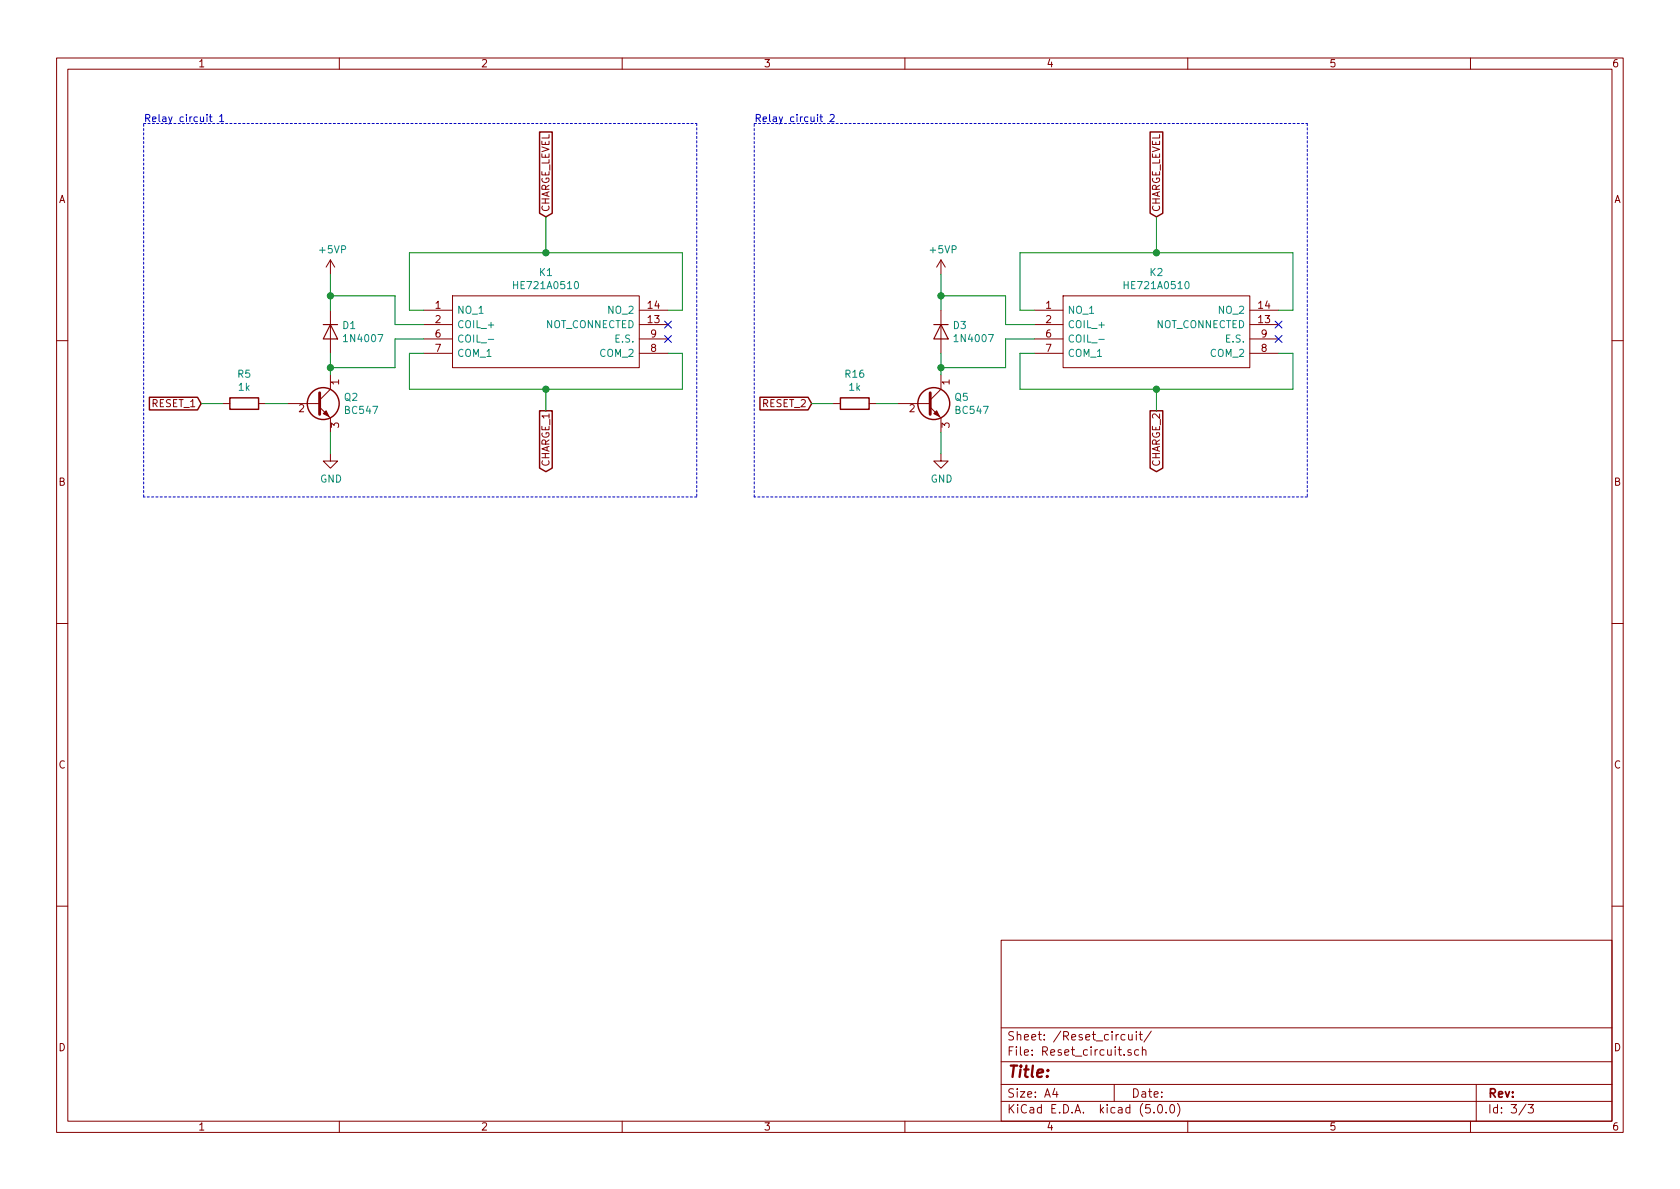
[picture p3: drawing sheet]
<svg xmlns="http://www.w3.org/2000/svg" width="297mm" height="210mm" viewBox="0 0 297 210" stroke-linecap="round" stroke-linejoin="round" font-family="sans-serif">
<g fill="none" stroke="#840000" stroke-width=".18">
<path d="M10 10.3h277v189.9h-277zM12 12.2h273v186.1h-273zM60 10.3v1.9M110 10.3v1.9M160 10.3v1.9M210 10.3v1.9M260 10.3v1.9M58.4 46v2.5M58.4 54.9v7.6M58.4 46l-.7 1.2M58.4 46l.8 1.2M74.9 54.9h5.1"/>
<path d="M74.9 57.4h5.1M74.9 59.9h5.1M80 52.3h33v12.7h-33zM113 54.9h5.1M113 57.4h5.1M113 59.9h5.1M166.4 46v2.5M166.4 54.9v7.6M166.4 46l-.8 1.2M166.4 46l.7 1.2M182.9 54.9h5.1M182.9 57.4h5.1"/>
<path d="M182.9 59.9h5.1M188 52.3h33v12.7h-33zM221 54.9h5.1M221 57.4h5.1M221 59.9h5.1M10 60.2h2M39.4 71.4h1.2M45.7 71.4h1.3M50.8 71.4h5.7M56.5 72l1.9 1.9v2.5M58.4 66.3v2.5l-1.9 1.9M74.9 62.5h5.1"/>
<path d="M113 62.5h5.1M147.3 71.4h1.3M153.7 71.4h1.2M158.7 71.4h5.8M164.5 72l1.9 1.9v2.5M166.4 66.3v2.5l-1.9 1.9M182.9 62.5h5.1M221 62.5h5.1M285 60.2h2M58.4 80.3v1.2h1.3l-1.3 1.3-1.3-1.3h1.3M166.4 80.3v1.2h1.2l-1.2 1.3-1.3-1.3h1.3M10 110.3h2"/>
<path d="M285 110.3h2M10 160.2h2M177 166.3h108v32h-108zM285 160.2h2M60 198.3v1.9M110 198.3v1.9M160 198.3v1.9M177 194.8h108M177 191.8h108M177 187.8h108M177 181.8h108M186.5 192.5l-.4 1h1"/>
<path d="M186.8 193v1M197 191.8v3M198.9 183l-.4-.1-.3 .3 .1 .6h.6M199.5 182.9v.8a.37 .37 0 0 0 .7 .1M200 185.7l-.4-.1-.2 .2 .1 .2 .5 .2v.3h-.6M200.2 182.9v1M200.9 182.4v.2M200.9 182.9v1M201.3 185.7l-.4-.1-.3 .3 .1 .6 .2 .1 .4-.1M201.4 182.9h.6M201.6 182.4v1.3l.4 .2M202 185.7l.2-.1 .3 .1 .1 .9"/>
<path d="M202 185.1v1.5M203.6 182.3l-1.3 2M204 196.7v.1M204.8 195.5l.4-.2a.94 .94 0 0 1 0 1.5 .79 .79 0 0 1-.4-1.3zM206.2 196.7v.1M207 195.4l.3-.1a.94 .94 0 0 1 0 1.5 .82 .82 0 0 1-.3-1.4zM208.2 195.1a1.71 1.71 0 0 1 0 2.3M210 198.3v1.9M260 198.3v1.9M261 191.8v6.5M269.8 195.2l-1.2 2M270.2 195.3h.9l-.5 .6 .4 .1v.7l-.2 .1-.6-.1"/>
</g>
<g fill="none" stroke="#840000" stroke-width=".25">
<path d="M95.4 23.3h2.2v14.4l-1.1 .6-1.1-.6zM203.4 23.3h2.2v14.4l-1.1 .6-1.1-.6zM26.4 70.3h8.5l.7 1.1-.7 1.1h-8.5zM40.6 70.4h5.1v2h-5.1zM95.4 72.6h2.2v10.2l-1.1 .6-1.1-.6zM134.4 70.3h8.5l.6 1.1-.6 1.1h-8.5zM148.6 70.4h5.1v2h-5.1zM203.4 72.6h2.2v10.2l-1.1 .6-1.1-.6z"/>
<circle cx="57.1" cy="71.4" r="2.82"/>
<circle cx="165.1" cy="71.4" r="2.82"/>
</g>
<path d="M56.5 69.5v3.8M164.5 69.5v3.8" fill="none" stroke="#840000" stroke-width=".51"/>
<g fill="#840000" stroke="#840000" stroke-width=".18">
<path d="M57.1 73.1l.6-.5 .5 1.1z"/>
<path d="M165.1 73.1l.5-.5 .5 1.1z"/>
</g>
<path d="M57.1 57.4h2.6M58.4 57.4l1.3 2.5h-2.6zM165.1 57.4h2.5M166.4 57.4l1.2 2.5h-2.5z" fill="none" stroke="#840000" stroke-width=".2"/>
<g fill="none" stroke="#008400" stroke-width=".18">
<path d="M96.5 38.3v6.4M204.5 38.3v6.4M58.4 48.5v6.4M58.4 52.3h11.4v5.1h5.1M74.9 59.9h-5.1v5.1h-11.4M74.9 54.9h-2.5v-10.2h48.2v10.2h-2.5M166.4 52.3h11.4v5.1h5.1M166.4 48.5v6.4M182.9 59.9h-5.1v5.1h-11.4M182.9 54.9h-2.6v-10.2h48.3v10.2h-2.5M35.6 71.4h3.8M47 71.4h3.8"/>
<path d="M58.4 62.5v3.8M58.4 76.4v3.9M74.9 62.5h-2.5v6.3h48.2v-6.3h-2.5M96.5 68.8v3.8M143.5 71.4h3.8M154.9 71.4h3.8M166.4 62.5v3.8M166.4 76.4v3.9M182.9 62.5h-2.6v6.3h48.3v-6.3h-2.5M204.5 68.8v3.8"/>
</g>
<path d="M101.7 49.9l.2-.1a.67 .67 0 0 1 .4 .6 .67 .67 0 0 1-.4 .6l-.4-.4zM209.6 49.9l.2-.1a.67 .67 0 0 1 .5 .6 .67 .67 0 0 1-.5 .6l-.3-.4zM86.3 60h1M194.3 60h.9" fill="none" stroke="#008484" stroke-width=".18"/>
<g fill="#008400" stroke="#008400" stroke-width=".25">
<circle cx="58.4" cy="65" r=".51"/>
<circle cx="58.4" cy="52.3" r=".51"/>
<circle cx="96.5" cy="44.7" r=".51"/>
<circle cx="96.5" cy="68.8" r=".51"/>
<circle cx="166.4" cy="65" r=".51"/>
<circle cx="166.4" cy="52.3" r=".51"/>
<circle cx="204.5" cy="44.7" r=".51"/>
<circle cx="204.5" cy="68.8" r=".51"/>
</g>
<path d="M117.5 56.8l1.2 1.2M117.5 59.3l1.2 1.2M118.7 56.8l-1.2 1.2M118.7 59.3l-1.2 1.2M225.5 56.8l1.2 1.2M225.5 59.3l1.2 1.2M226.7 56.8l-1.2 1.2M226.7 59.3l-1.2 1.2" fill="none" stroke="#000084" stroke-width=".18"/>
<path d="M25.4 21.8h97.8M123.2 21.8v66.1M133.3 21.8h97.8M231.1 21.8v66.1M25.4 87.9v-66.1M123.2 87.9h-97.8M133.3 87.9v-66.1M231.1 87.9h-97.8" fill="none" stroke="#0000c2" stroke-width=".18" stroke-dasharray=".4 .4"/>
<path d="M37 20.7h.5M37.2 20.2v1.1l.3 .2M38.8 20.6l.4-.4v1.3M38.8 21.5h.7M145 20.7h.4M145.1 20.2v1.1l.3 .2M146.8 20.4l.5-.2 .2 .4-.1 .2-.7 .7h.8" fill="none" stroke="#0000c2" stroke-width=".18"/>
<text font-size="2.8" fill="#840000" x="178" y="190.5">Title:</text>
<g font-size="2.1" fill="#840000">
<text x="178" y="184">Sheet: /Reset_circuit/</text>
<text x="178" y="186.7">File: Reset_circuit.sch</text>
<text x="178" y="196.9">KiCad E.D.A. kicad (5.0.0)</text>
<text x="178" y="194.1">Size: A4</text>
<text x="200" y="194.1">Date:</text>
<text x="263" y="194.1">Rev:</text>
<text x="263" y="196.9">Id: 3/3</text>
</g>
<g font-size="1.8" fill="#840000">
<text x="35" y="11.9">1</text>
<text x="85" y="11.9">2</text>
<text x="135" y="11.9">3</text>
<text x="185" y="11.9">4</text>
<text x="235" y="11.9">5</text>
<text x="285" y="11.9">6</text>
<text x="10.4" y="35.9">A</text>
<text x="285.4" y="35.9">A</text>
<text x="97.2" y="37.6" transform="rotate(-90 97.2 37.6)">CHARGE_LEVEL</text>
<text x="205.1" y="37.6" transform="rotate(-90 205.1 37.6)">CHARGE_LEVEL</text>
<text x="77" y="54.6">1</text>
<text x="77" y="57.1">2</text>
<text x="77" y="59.7">6</text>
<text x="114.6" y="57.1">13</text>
<text x="114.6" y="54.6">14</text>
<text x="115.1" y="59.7">9</text>
<text x="184.9" y="54.6">1</text>
<text x="184.9" y="57.1">2</text>
<text x="184.9" y="59.7">6</text>
<text x="222.6" y="57.1">13</text>
<text x="222.6" y="54.6">14</text>
<text x="223" y="59.7">9</text>
<text x="77" y="62.2">7</text>
<text x="115.1" y="62.2">8</text>
<text x="184.9" y="62.2">7</text>
<text x="223" y="62.2">8</text>
<text x="59.9" y="68" transform="rotate(-90 59.9 68)">1</text>
<text x="167.9" y="68" transform="rotate(-90 167.9 68)">1</text>
<text x="26.9" y="72">RESET_1</text>
<text x="52.9" y="72.9">2</text>
<text x="59.9" y="75.7" transform="rotate(-90 59.9 75.7)">3</text>
<text x="134.8" y="72">RESET_2</text>
<text x="160.8" y="72.9">2</text>
<text x="167.9" y="75.7" transform="rotate(-90 167.9 75.7)">3</text>
<text x="97.2" y="82.5" transform="rotate(-90 97.2 82.5)">CHARGE_1</text>
<text x="205.1" y="82.5" transform="rotate(-90 205.1 82.5)">CHARGE_2</text>
<text x="10.4" y="85.9">B</text>
<text x="285.4" y="85.9">B</text>
<text x="10.4" y="135.9">C</text>
<text x="285.4" y="135.9">C</text>
<text x="10.4" y="185.9">D</text>
<text x="285.4" y="185.9">D</text>
<text x="35" y="199.9">1</text>
<text x="85" y="199.9">2</text>
<text x="135" y="199.9">3</text>
<text x="185" y="199.9">4</text>
<text x="235" y="199.9">5</text>
<text x="285" y="199.9">6</text>
</g>
<g font-size="1.8" fill="#0000c2">
<text x="25.4" y="21.6">Relay circuit 1</text>
<text x="133.3" y="21.6">Relay circuit 2</text>
</g>
<g font-size="1.8" fill="#008484">
<text x="56.6" y="44.8">+5VP</text>
<text x="164.6" y="44.8">+5VP</text>
<text x="91.2" y="51.1">HE721A0510</text>
<text x="95.4" y="48.8">K1</text>
<text x="199.2" y="51.1">HE721A0510</text>
<text x="203.4" y="48.8">K2</text>
<text x="60.6" y="58.2">D1</text>
<text x="80.8" y="55.5">NO_1</text>
<text x="80.8" y="58">COIL_+</text>
<text x="96.3" y="58">NOT_CONNECTED</text>
<text x="107.6" y="55.5">NO_2</text>
<text x="168.6" y="58.2">D3</text>
<text x="188.7" y="55.5">NO_1</text>
<text x="188.7" y="58">COIL_+</text>
<text x="204.3" y="58">NOT_CONNECTED</text>
<text x="215.6" y="55.5">NO_2</text>
<text x="61.1" y="60.5">1N4007</text>
<text x="80.8" y="60.6">COIL_-</text>
<text x="80.8" y="63.1">COM_1</text>
<text x="106.2" y="63.1">COM_2</text>
<text x="108.9" y="60.6">E.S.</text>
<text x="169" y="60.5">1N4007</text>
<text x="188.7" y="60.6">COIL_-</text>
<text x="188.7" y="63.1">COM_1</text>
<text x="214.1" y="63.1">COM_2</text>
<text x="216.9" y="60.6">E.S.</text>
<text x="42.1" y="66.8">R5</text>
<text x="42.2" y="69.1">1k</text>
<text x="60.9" y="70.9">Q2</text>
<text x="149.5" y="66.8">R16</text>
<text x="150.2" y="69.1">1k</text>
<text x="168.9" y="70.9">Q5</text>
<text x="61.1" y="73.2">BC547</text>
<text x="169.1" y="73.2">BC547</text>
<text x="56.6" y="85.3">GND</text>
<text x="164.5" y="85.3">GND</text>
</g>
</svg>
